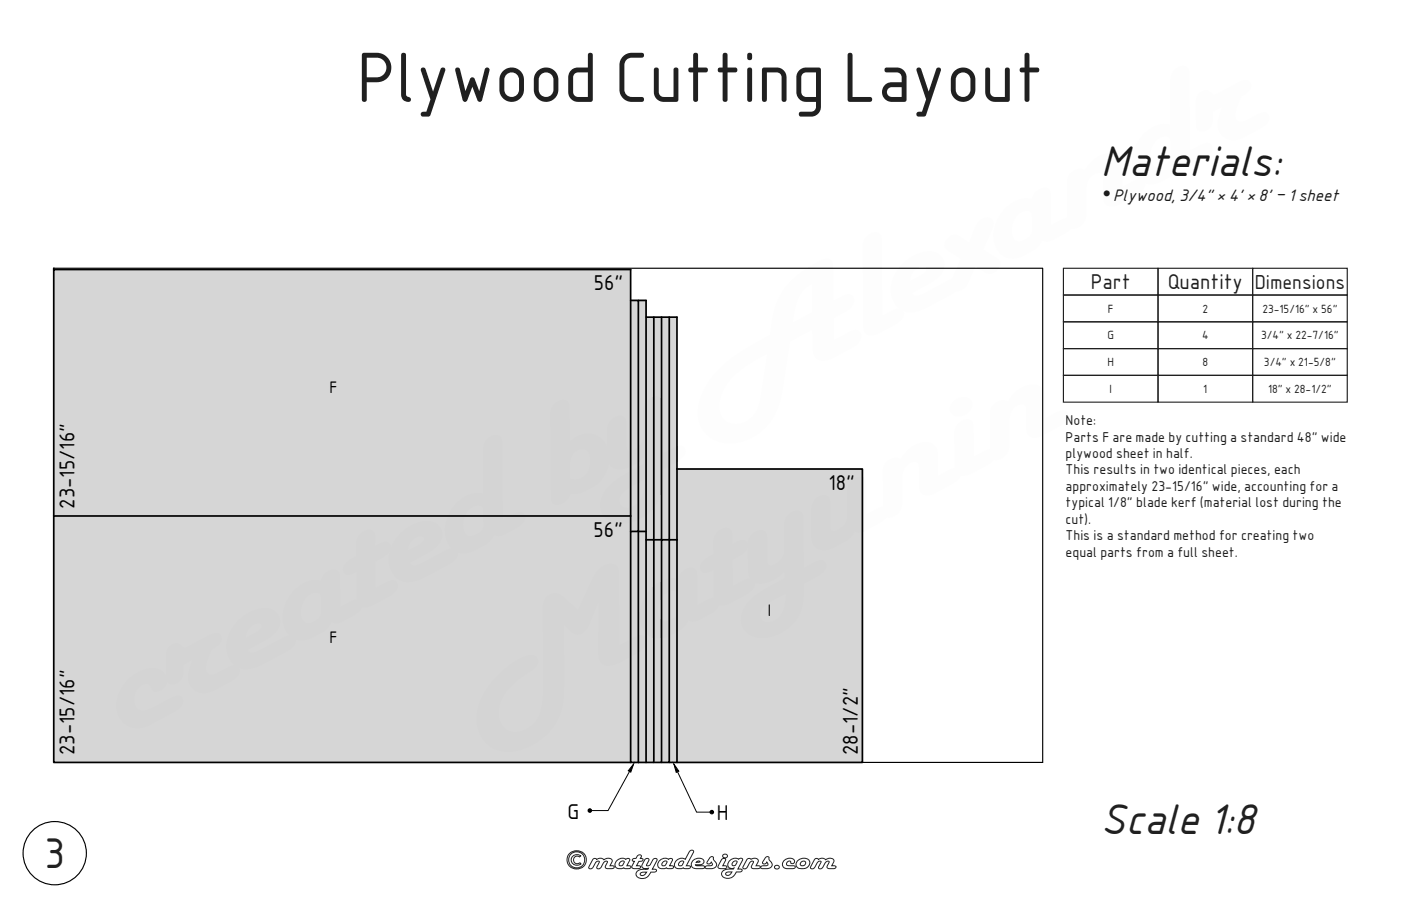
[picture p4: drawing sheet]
<svg xmlns="http://www.w3.org/2000/svg" width="432mm" height="279mm" viewBox="0 0 432 279" stroke-linecap="round" stroke-linejoin="round" font-family="sans-serif">
<g fill="none" stroke="#000001" stroke-width=".35">
<path d="M16.6 82.7h304.8v152.4h-55.6"/>
<circle cx="16.9" cy="263.1" r="9.8"/>
</g>
<g fill="none" stroke="#231f20" stroke-width=".35">
<path d="M327.8 82.7h29.1v8.3h-29.1zM327.8 91h29.1v8.2h-29.1zM327.8 99.2h29.1v8.3h-29.1zM356.9 82.7h29.2v8.3h-29.2zM356.9 91h29.2v8.2h-29.2zM356.9 99.2h29.2v8.3h-29.2zM386.1 82.7h29.1v8.3h-29.1zM386.1 91h29.1v8.2h-29.1zM386.1 99.2h29.1v8.3h-29.1zM327.8 107.5h29.1v8.3h-29.1zM327.8 115.8h29.1v8.2h-29.1zM356.9 107.5h29.2v8.3h-29.2z"/>
<path d="M356.9 115.8h29.2v8.2h-29.2zM386.1 107.5h29.1v8.3h-29.1zM386.1 115.8h29.1v8.2h-29.1z"/>
</g>
<g fill="#d5d6d8">
<path d="M208.7 144.6h57.1v90.5h-57.1z"/>
<path d="M206.3 166.5h2.4v68.6h-2.4z"/>
<path d="M206.3 97.8h2.4v68.7h-2.4z"/>
<path d="M203.9 166.5h2.4v68.6h-2.4z"/>
<path d="M203.9 97.8h2.4v68.7h-2.4z"/>
<path d="M201.5 166.5h2.4v68.6h-2.4z"/>
<path d="M201.5 97.8h2.4v68.7h-2.4z"/>
<path d="M199.1 166.5h2.4v68.6h-2.4z"/>
<path d="M199.1 97.8h2.4v68.7h-2.4z"/>
<path d="M196.7 163.9h2.4v71.2h-2.4z"/>
<path d="M196.7 92.6h2.4v71.3h-2.4z"/>
<path d="M194.4 163.9h2.3v71.2h-2.3z"/>
<path d="M194.4 92.6h2.3v71.3h-2.3z"/>
<path d="M16.6 159.1h177.8v76h-177.8z"/>
<path d="M16.6 83.1h177.8v76h-177.8z"/>
</g>
<g fill="none" stroke="#000001" stroke-width=".53">
<path d="M16.6 82.7v.4M194.4 92.6h2.3v71.3h-2.3v71.2h2.3M196.7 92.6h2.4v73.9M199.1 97.8h2.4v68.7h2.4v-68.7h-2.4M203.9 97.8h2.4v68.7h-2.4v68.6h-2.4M206.3 97.8h2.4v68.7M194.4 159.1h-177.8v76h177.8M194.4 159.1v-76h-177.8v76M194.4 159.1v4.8M208.7 144.6h57.1v90.5h-57.1M199.1 163.9h-2.4v71.2M199.1 166.5h2.4v68.6h-2.4z"/>
<path d="M208.7 166.5h-2.4v68.6h-2.4M208.7 166.5v68.6h-2.4M196.7 235.1h2.4"/>
</g>
<path d="M194 237.9l-6.6 12.1h-5.1" fill="none" stroke="#000001" stroke-width=".31"/>
<path d="M195.3 235.6l-.9 2.5-.8-.4z" fill="#000001"/>
<path d="M195.3 235.6l-.9 2.5-.8-.4zM208.8 238l5.9 12.5h4.2" fill="none" stroke="#000001" stroke-width=".31"/>
<circle cx="181.8" cy="250" r=".53" fill="#000001" stroke="#000001" stroke-width=".35"/>
<path d="M207.7 235.6l1.5 2.2-.8 .4z" fill="#000001"/>
<path d="M207.7 235.6l1.5 2.2-.8 .4z" fill="none" stroke="#000001" stroke-width=".31"/>
<circle cx="219.4" cy="250.5" r=".53" fill="#000001" stroke="#000001" stroke-width=".35"/>
<g fill="none" stroke="#231f20" stroke-width=".31">
<path d="M175.4 263.3a2.95 2.95 0 0 1 4.4-.3 2.95 2.95 0 0 1-.2 4.4 2.95 2.95 0 0 1-3.9-.1 2.95 2.95 0 0 1-.3-4zM176.6 264l.8-.4h.8l.8 .4-.4 .3a1.16 1.16 0 0 0-1.6 .2 1.16 1.16 0 0 0 .1 1.6 1.16 1.16 0 0 0 1.6 0l.4 .3a1.74 1.74 0 0 1-2.5 0 1.74 1.74 0 0 1 0-2.4zM182.8 264.9l.8-.1 .3 .3a1.65 1.65 0 0 1 2.2 .1 1.47 1.47 0 0 1 2.6 .4l-.7 1.4h1a.52 .52 0 0 1 .2 .8 .52 .52 0 0 1-.8 .1h-1.1a.6 .6 0 0 1-.7-.2 .6 .6 0 0 1 .1-.8l.5-.9a.44 .44 0 0 0-.3-.5 .44 .44 0 0 0-.6 .2l-1 1.7a.66 .66 0 0 1-.7 .7 .66 .66 0 0 1-.6-.8l.7-1.5a.73 .73 0 0 0-.7-.2 .73 .73 0 0 0-.5 .6l-.7 1.2a.66 .66 0 0 1-.7 .7 .66 .66 0 0 1-.6-.8zM190.2 265.3a2.06 2.06 0 0 1 2.7-.3 .62 .62 0 0 1 .7-.3 .62 .62 0 0 1 .4 .7l-.8 1.6h1a.53 .53 0 0 1 .1 .8 .53 .53 0 0 1-.7 .1h-1l-.4-.3a1.55 1.55 0 0 1-1.9 .2 1.55 1.55 0 0 1-.6-1.8zM191.2 265.9a.65 .65 0 0 1 .6-.5 .65 .65 0 0 1 .6 .5l-.4 .8a.64 .64 0 0 1-1.1 .2 .64 .64 0 0 1 .3-1zM195 265a2.12 2.12 0 0 0 1.7-1.3 .55 .55 0 0 1 .8-.1 .55 .55 0 0 1 .1 .8l-.2 .3 .5 .1a.53 .53 0 0 1 .1 .7 .53 .53 0 0 1-.7 .1h-.4l-.7 1.4h1a.53 .53 0 0 1 .1 .8 .53 .53 0 0 1-.7 .1h-1a.64 .64 0 0 1-.8-.3 .64 .64 0 0 1 .1-.8l.6-1.2-.6-.1zM197.4 269.3l.6-.3h1.3a1.26 1.26 0 0 1-2 .7zM198.8 265a.6 .6 0 0 1 .8-.3 .6 .6 0 0 1 .3 .8l-.5 1a.41 .41 0 0 0 .1 .6 .41 .41 0 0 0 .6-.2l1-1.6a.66 .66 0 0 1 .8-.7 .66 .66 0 0 1 .5 .9l-1.3 2.6h1a.53 .53 0 0 1 .1 .7 .53 .53 0 0 1-.7 .2h-.9a2.53 2.53 0 0 1-2 1.9 2.53 2.53 0 0 1-2.6-1.1 1.79 1.79 0 0 1 2.3-1.7h1.4l.1-.3a1.29 1.29 0 0 1-2-.9zM203.4 265.3a2.06 2.06 0 0 1 2.6-.3 .62 .62 0 0 1 .8-.3 .62 .62 0 0 1 .4 .7l-.8 1.6h.9a.53 .53 0 0 1 .2 .8 .53 .53 0 0 1-.8 .1h-.9l-.4-.3a1.55 1.55 0 0 1-1.9 .2 1.55 1.55 0 0 1-.6-1.8zM204.3 265.9a.65 .65 0 0 1 .7-.5 .65 .65 0 0 1 .6 .5l-.5 .8a.64 .64 0 0 1-1 .2 .64 .64 0 0 1 .2-1zM208.6 265.3a2.06 2.06 0 0 1 2.6-.3l1.2-2.2a.67 .67 0 0 1 .7-.7 .67 .67 0 0 1 .6 .8l-2.2 4.1h1a.53 .53 0 0 1 .2 .8 .53 .53 0 0 1-.8 .1h-1l-.3-.3a1.56 1.56 0 0 1-1.9 .2 1.56 1.56 0 0 1-.7-1.8zM209.5 265.9a.65 .65 0 0 1 .6-.5 .65 .65 0 0 1 .6 .5l-.4 .9a.64 .64 0 0 1-1.1 .1 .64 .64 0 0 1 .3-1z"/>
<path d="M213.4 265.5a2.27 2.27 0 0 1 3.5-.1 1.15 1.15 0 0 1-1.5 1.3h-1.1l.3 .3h2.3a.53 .53 0 0 1 .1 .8 .53 .53 0 0 1-.7 .1h-1.5a1.39 1.39 0 0 1-1.6-.7 1.39 1.39 0 0 1 .2-1.7zM214.8 265.7l.6-.2 .3 .2-1.1 .2zM218.9 264.3a.58 .58 0 0 1 .8-.1 .58 .58 0 0 1 .2 .8 2.19 2.19 0 0 1 .9 2.1l-1 .7h-2.2a.53 .53 0 0 1-.1-.7 .53 .53 0 0 1 .7-.1l1.3-.2-.3-.9a.62 .62 0 0 1-.7 .6 .62 .62 0 0 1-.5-.8zM222.5 265a.59 .59 0 0 1 .8-.3 .59 .59 0 0 1 .2 .8l-.7 1.5h.9a.53 .53 0 0 1 .2 .8 .53 .53 0 0 1-.8 .1h-.8a.67 .67 0 0 1-.8-.1 .67 .67 0 0 1-.1-.8zM222.8 263.7a.73 .73 0 0 1 1.1-.3 .73 .73 0 0 1 0 1.2 .73 .73 0 0 1-1.1-.3zM223.8 269.2l.6-.3h1.2a1.2 1.2 0 0 1-1.9 .8zM225 265.3a2.12 2.12 0 0 1 2.6-.3 .6 .6 0 0 1 .8-.4 .6 .6 0 0 1 .4 .8l-1.4 2.6h1a.53 .53 0 0 1 .2 .8 .53 .53 0 0 1-.8 .1h-.9a2.5 2.5 0 0 1-1.9 1.9 2.5 2.5 0 0 1-2.6-1 1.87 1.87 0 0 1 2.5-1.8h1.2l.1-.3a1.34 1.34 0 0 1-1.8-.6 1.34 1.34 0 0 1 .6-1.8zM226 265.8a.61 .61 0 0 1 .6-.4 .61 .61 0 0 1 .6 .5l-.5 .9a.63 .63 0 0 1-1 0 .63 .63 0 0 1 .3-1zM230.3 264.9l.6-.2 .6 .3a1.31 1.31 0 0 1 2.2 .7l-.7 1.3h1a.53 .53 0 0 1 .2 .8 .53 .53 0 0 1-.8 .1h-1.1a.6 .6 0 0 1-.6-.3 .6 .6 0 0 1 0-.7l.6-1.1a.73 .73 0 0 0-.8-.2 .73 .73 0 0 0-.5 .6l-.7 1.2a.66 .66 0 0 1-.7 .7 .66 .66 0 0 1-.6-.8zM236.1 264.3a.58 .58 0 0 1 .7-.1 .58 .58 0 0 1 .2 .8 2.19 2.19 0 0 1 .9 2.1l-1 .7h-2.2a.53 .53 0 0 1-.1-.7 .53 .53 0 0 1 .7-.1l1.4-.2-.4-.9a.62 .62 0 0 1-.7 .6 .62 .62 0 0 1-.4-.8zM238.8 267.1a.73 .73 0 0 1 1.1-.3 .73 .73 0 0 1 0 1.2 .73 .73 0 0 1-1.1-.3zM241.5 265.5a2.13 2.13 0 0 1 3.4-.1 .69 .69 0 0 1-.6 .9 .69 .69 0 0 1-.8-.7 .77 .77 0 0 0-1.1 .6 .77 .77 0 0 0 1 .8h1.4a.53 .53 0 0 1 .2 .8 .53 .53 0 0 1-.8 .1h-1.5a1.38 1.38 0 0 1-1.4-.8 1.38 1.38 0 0 1 .2-1.6z"/>
<path d="M245.8 265.5a2.19 2.19 0 0 1 3.8 .5 2.33 2.33 0 0 1-1.8 1.9 2.33 2.33 0 0 1-2.4-.9v-.8zM247 265.8a.76 .76 0 0 1 1.3 .1 .76 .76 0 0 1-.7 1.1 .64 .64 0 0 1-.9-.3 .64 .64 0 0 1 .3-.9zM251.2 264.9l.7-.1 .3 .3a1.65 1.65 0 0 1 2.3 .1 1.47 1.47 0 0 1 2.5 .4l-.7 1.4h1.1a.53 .53 0 0 1 .1 .8 .53 .53 0 0 1-.7 .1h-1.1a.6 .6 0 0 1-.7-.2 .6 .6 0 0 1 0-.8l.5-.9a.44 .44 0 0 0-.3-.5 .44 .44 0 0 0-.5 .2l-1.1 1.7a.66 .66 0 0 1-.7 .7 .66 .66 0 0 1-.6-.8l.8-1.5a.73 .73 0 0 0-.8-.2 .73 .73 0 0 0-.5 .6l-.6 1.2a.66 .66 0 0 1-.7 .7 .66 .66 0 0 1-.6-.8z"/>
<circle cx="177.7" cy="265.1" r="2.5"/>
</g>
<g font-size="43" fill="#000001">
<text x="148.6" y="227.3" transform="rotate(-28 148.6 227.3)">M atyunin</text>
<text x="37.5" y="228.4" transform="rotate(-28 37.5 228.4)">created by A lexandr</text>
</g>
<text font-size="21.2" fill="#231f20" x="110" y="31.4">Plywood Cutting Layout</text>
<text font-size="12.7" fill="#1b1b19" x="339.3" y="54.2">Materials:</text>
<g font-size="12.7" fill="#231f20">
<text x="339.3" y="257.2">Scale 1:8</text>
<text x="13.7" y="267.7">3</text>
</g>
<text font-size="8.5" fill="#fff" x="174.4" y="267.9">©matyadesigns.com</text>
<text font-size="6.3" fill="#1b1b19" x="339.3" y="61.9">•</text>
<g font-size="6.3" fill="#000001">
<text x="183.1" y="89.5">56&quot;</text>
<text x="255.3" y="151">18&quot;</text>
<text x="22.9" y="156.8" transform="rotate(-90 22.9 156.8)">23-15/16&quot;</text>
<text x="182.9" y="165.5">56&quot;</text>
<text x="22.9" y="232.8" transform="rotate(-90 22.9 232.8)">23-15/16&quot;</text>
<text x="264.4" y="232.8" transform="rotate(-90 264.4 232.8)">28-1/2&quot;</text>
<text x="174.9" y="252.5">G</text>
<text x="221" y="252.9">H</text>
</g>
<g font-size="6.3" fill="#231f20">
<text x="336.2" y="89.1">Part</text>
<text x="359.9" y="89.1">Quantity</text>
</g>
<text font-size="6" fill="#231f20" x="386.7" y="89">Dimensions</text>
<text font-size="4.9" fill="#1b1b19" x="343.1" y="61.9">Plywood, 3/4&quot; × 4' × 8' – 1 sheet</text>
<g font-size="4.9" fill="#000001">
<text x="101.6" y="121.2">F</text>
<text x="236.7" y="190">I</text>
<text x="101.6" y="198.2">F</text>
</g>
<g font-size="4.2" fill="#231f20">
<text x="328.4" y="131.1">Note:</text>
<text x="328.4" y="136.2">Parts F are made by cutting a standard 48&quot; wide</text>
<text x="328.4" y="141.2">plywood sheet in half.</text>
<text x="328.4" y="146.3">This results in two identical pieces, each</text>
<text x="328.4" y="151.4">approximately 23-15/16&quot; wide, accounting for a</text>
<text x="328.4" y="156.5">typical 1/8&quot; blade kerf (material lost during the</text>
<text x="328.4" y="161.6">cut).</text>
<text x="328.4" y="166.6">This is a standard method for creating two</text>
<text x="328.4" y="171.7">equal parts from a full sheet.</text>
</g>
<g font-size="3.5" fill="#231f20">
<text x="341.5" y="96.4">F</text>
<text x="370.6" y="96.4">2</text>
<text x="389.1" y="96.4">23-15/16&quot; x 56&quot;</text>
<text x="341.3" y="104.6">G</text>
<text x="370.5" y="104.6">4</text>
<text x="388.7" y="104.6">3/4&quot; x 22-7/16&quot;</text>
<text x="341.3" y="112.9">H</text>
<text x="370.6" y="112.9">8</text>
<text x="389.6" y="112.9">3/4&quot; x 21-5/8&quot;</text>
<text x="342" y="121.1">I</text>
<text x="370.9" y="121.1">1</text>
<text x="390.8" y="121.1">18&quot; x 28-1/2&quot;</text>
</g>
</svg>
